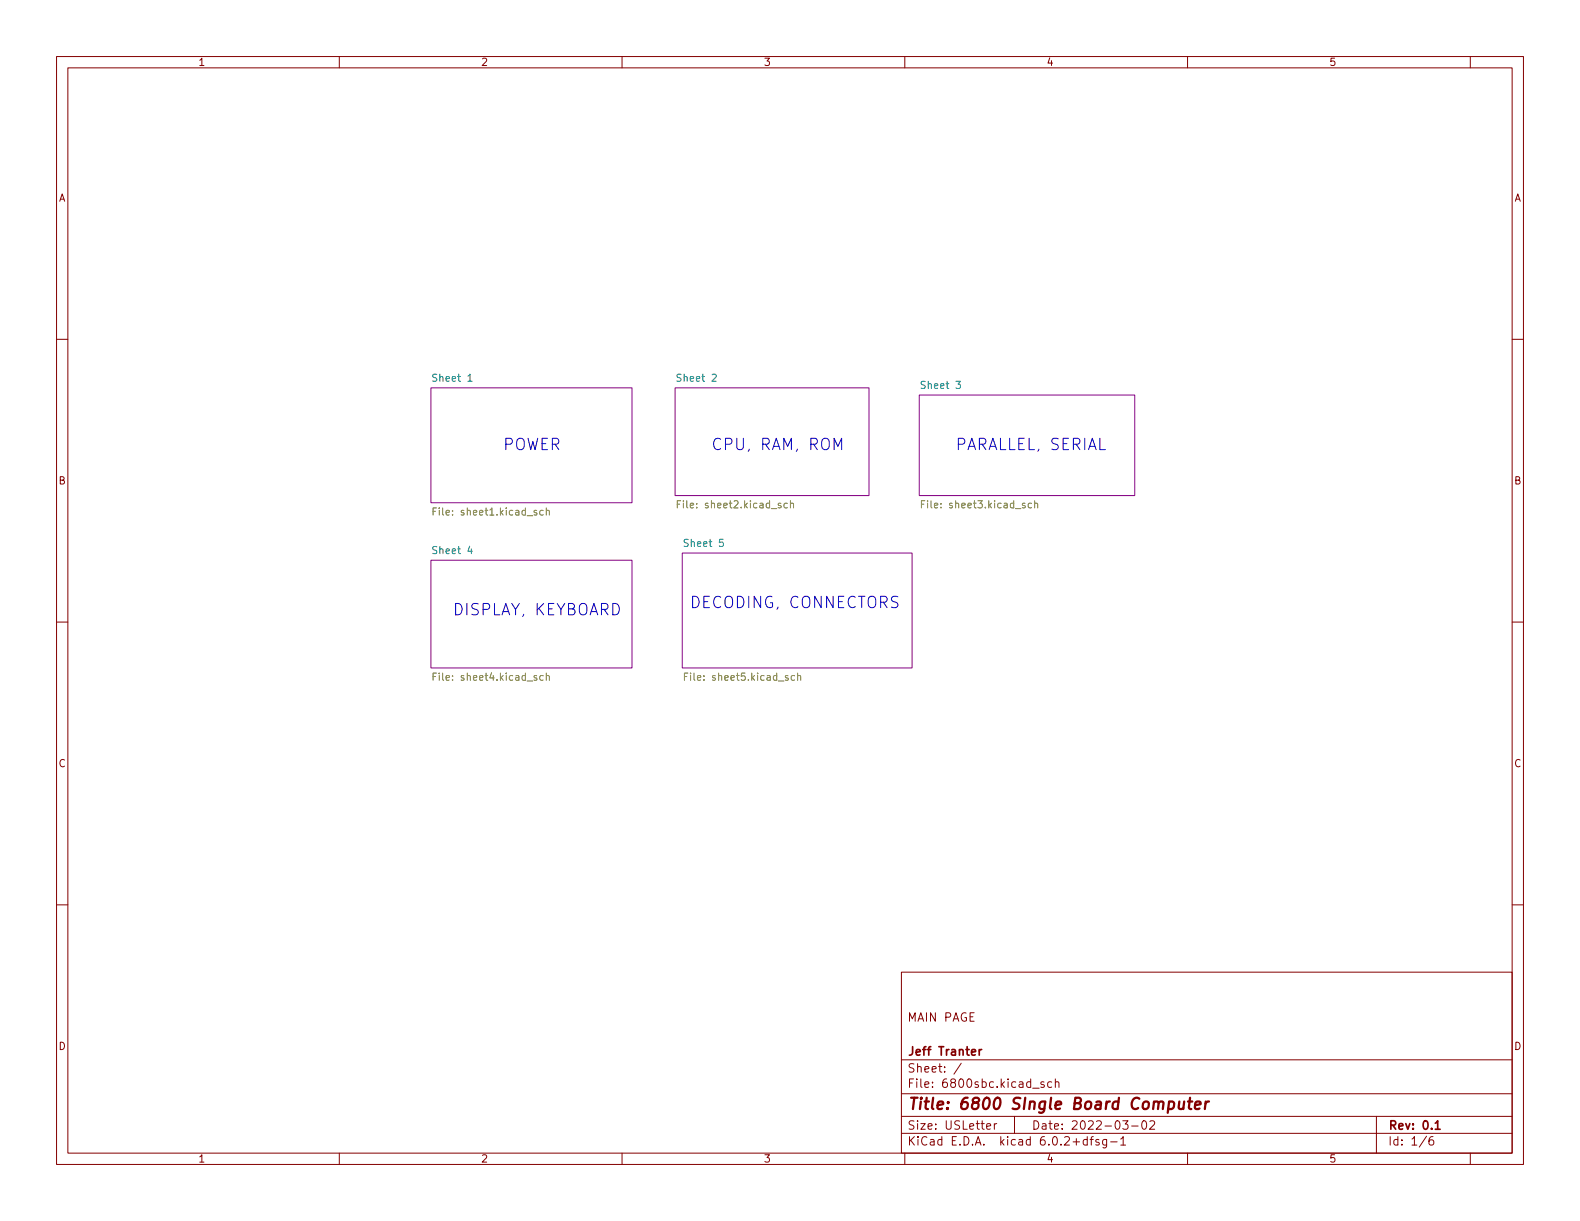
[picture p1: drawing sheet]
<svg xmlns="http://www.w3.org/2000/svg" width="279mm" height="216mm" viewBox="0 0 279 216" stroke-linecap="round" stroke-linejoin="round" font-family="sans-serif">
<g fill="none" stroke="#840000" stroke-width=".18">
<path d="M10 10h259.4v195.9h-259.4zM12 12h255.4v191.9h-255.4zM60 10v2M110 10v2M160 10v2M210 10v2M260 10v2M10 60h2M267.4 60h2M10 110h2M267.4 110h2M10 160h2"/>
<path d="M267.4 160h2M159.4 171.9h108v32h-108zM159.4 197.4h108M159.4 193.4h108M159.4 187.4h108M170 188l-1.3 1.9M174.5 199.2l.7-.2-.1-.3h-.4l-.2 .2v.7h.6M175.8 198.7v1M176.3 198.7h-.3l-.2 .3M179.4 197.4v3M182.6 192.4h1.2M184.6 191.4l-.3-.1-.3 .2 .1 .2 .5 .2v.3h-.6"/>
<path d="M186 191.4l-.5-.1-.2 .3v.4l.1 .2h.6M186.6 191.4l.2-.1 .4 .1 .1 .9M186.6 190.8v1.5M198.5 198.2h1l-.5 .5 .4 .2v.6l-.2 .2h-.4l-.3-.2M200.1 199.1h1.2M202.1 198.2h.2a.81 .81 0 0 1 .5 .6 .81 .81 0 0 1-.3 .8l-.1 .1a.81 .81 0 0 1-.6-.6 .81 .81 0 0 1 .3-.9zM203.3 198.3l.6-.1 .2 .1 .1 .3-.9 1.1h.9M243.4 197.4v6.5M60 203.9v2M110 203.9v2M159.4 200.4h108M160 203.9v2"/>
<path d="M192.3 201.5h-.5l-.3 .3v.4l.2 .2h.6M192.3 201v1.5M192.8 201.5h.5M193.3 201l-.3 .2v1.3M194.3 201.5h-.3l-.2 .2v.2l.5 .1v.4h-.5M195.7 201.5v1.2l-.3 .3-.4-.1M195.7 201.5h-.4l-.3 .3v.4l.1 .2h.6M196.4 201.9h1.1M198.2 201.4l.4-.4v1.5M198.2 202.5h.8M210 203.9v2M252.3 200.9l-1.3 1.9"/>
<path d="M253.4 201a.59 .59 0 0 0-.7 .6v.6l.1 .2 .5 .1 .2-.2v-.5l-.1-.2-.4-.1-.3 .3M260 203.9v2"/>
</g>
<path d="M173.2 185.6v1M173.6 185.6l-.3 .1-.1 .2M253.8 198.6l.4-.4v1.5M253.8 199.7h.9" fill="none" stroke="#840000" stroke-width=".3"/>
<path d="M206.7 194.9l.2-.1 .6 .1 .1 .3v.5a.66 .66 0 0 1-1 .3M208.6 194.8l-.1 1.2a.57 .57 0 0 0 .8-.1M209.4 194.8l-.2 1.3M210.1 194.8h.7M210.4 194.1l-.2 1.7 .1 .2 .4 .1M211.3 195.4l1-.2v-.3l-.2-.1-.6 .1-.2 .9 .2 .3 .6-.1M213.2 194.8l-.1 1.3M213.8 194.8l-.4 .1-.2 .3" fill="none" stroke="#840000" stroke-width=".4"/>
<g fill="#fff" stroke="#fff" stroke-width=".18">
<path d="M162.6 69.9h38.1v17.7h-38.1z"/>
<path d="M120.6 97.8h40.7v20.3h-40.7z"/>
<path d="M119.4 68.6h34.3v19h-34.3z"/>
<path d="M76.2 99.1h35.6v19h-35.6z"/>
<path d="M76.2 68.6h35.6v20.3h-35.6z"/>
</g>
<path d="M76.2 68.6h35.6v20.3h-35.6zM119.4 68.6h34.3v19h-34.3zM162.6 69.9h38.1v17.7h-38.1zM76.2 99.1h35.6v19h-35.6zM120.6 97.8h40.7v20.3h-40.7z" fill="none" stroke="#840084" stroke-width=".18"/>
<g fill="none" stroke="#848400" stroke-width=".18">
<path d="M76.6 90.4h.4M77.2 89.8h-.6v1.3M96.1 90.3l-.4-.1-.2 .3 .1 .5h.5M96.6 90.4l.2-.2 .3 .1v.8M96.6 89.8v1.3M119.8 89.1h.4M120.4 88.5h-.6v1.3M139.2 89h-.3l-.3 .2 .2 .6h.4M139.8 89.1l.2-.1h.3v.8M139.8 88.5v1.3M162.9 89.1h.5M163.5 88.5h-.6v1.3"/>
<path d="M182.4 89h-.3l-.3 .2 .1 .6h.5M183 89.1l.1-.1h.3l.1 .8M183 88.5v1.3M76.6 119.6h.4M77.2 119h-.6v1.3M96.1 119.5l-.4-.1-.2 .3 .1 .5h.5M96.6 119.6l.2-.2 .3 .1v.8M96.6 119v1.3M121 119.6h.5M121.6 119h-.6v1.3M140.5 119.5l-.4-.1-.2 .3 .1 .5h.5M141 119.6l.2-.2 .3 .1 .1 .8"/>
<path d="M141 119v1.3"/>
</g>
<path d="M82.8 67.4h.7M83.1 96.6l-.3 .9h.7" fill="none" stroke="#008484" stroke-width=".18"/>
<path d="M147.5 79.5v-2l.7 1.4 .6-1.4v2" fill="none" stroke="#0000c2" stroke-width=".18"/>
<g font-size="2.8" fill="#0000c2">
<text x="88.9" y="79.6">POWER</text>
<text x="125.7" y="79.6">CPU, RAM, ROM</text>
<text x="168.9" y="79.6">PARALLEL, SERIAL</text>
<text x="121.9" y="107.5">DECODING, CONNECTORS</text>
<text x="80" y="108.8">DISPLAY, KEYBOARD</text>
</g>
<text font-size="2.8" fill="#840000" x="160.4" y="196.2">Title: 6800 SIngle Board Computer</text>
<g font-size="2.1" fill="#840000">
<text x="160.4" y="180.6">MAIN PAGE</text>
<text x="160.4" y="189.7">Sheet: /</text>
<text x="160.4" y="186.7">Jeff Tranter</text>
<text x="160.4" y="192.4">File: 6800sbc.kicad_sch</text>
<text x="160.4" y="202.5">KiCad E.D.A. kicad 6.0.2+dfsg-1</text>
<text x="160.4" y="199.7">Size: USLetter</text>
<text x="182.4" y="199.7">Date: 2022-03-02</text>
<text x="245.4" y="199.7">Rev: 0.1</text>
<text x="245.4" y="202.5">Id: 1/6</text>
</g>
<g font-size="1.8" fill="#840000">
<text x="35" y="11.6">1</text>
<text x="85" y="11.6">2</text>
<text x="135" y="11.6">3</text>
<text x="185" y="11.6">4</text>
<text x="235" y="11.6">5</text>
<text x="10.3" y="35.6">A</text>
<text x="267.7" y="35.6">A</text>
<text x="10.3" y="85.7">B</text>
<text x="267.7" y="85.7">B</text>
<text x="10.3" y="135.6">C</text>
<text x="267.7" y="135.6">C</text>
<text x="10.3" y="185.7">D</text>
<text x="267.7" y="185.7">D</text>
<text x="35" y="205.6">1</text>
<text x="85" y="205.6">2</text>
<text x="135" y="205.6">3</text>
<text x="185" y="205.6">4</text>
<text x="235" y="205.6">5</text>
</g>
<g font-size="1.8" fill="#008484">
<text x="76.9" y="67.5">Sheet 1</text>
<text x="120" y="67.5">Sheet 2</text>
<text x="163.2" y="68.8">Sheet 3</text>
<text x="76.9" y="98">Sheet 4</text>
<text x="121.3" y="96.7">Sheet 5</text>
</g>
<g font-size="1.8" fill="#848400">
<text x="120.7" y="89.9">File: sheet2.kicad_sch</text>
<text x="163.8" y="89.9">File: sheet3.kicad_sch</text>
<text x="77.5" y="91.1">File: sheet1.kicad_sch</text>
<text x="77.5" y="120.4">File: sheet4.kicad_sch</text>
<text x="121.9" y="120.4">File: sheet5.kicad_sch</text>
</g>
</svg>
